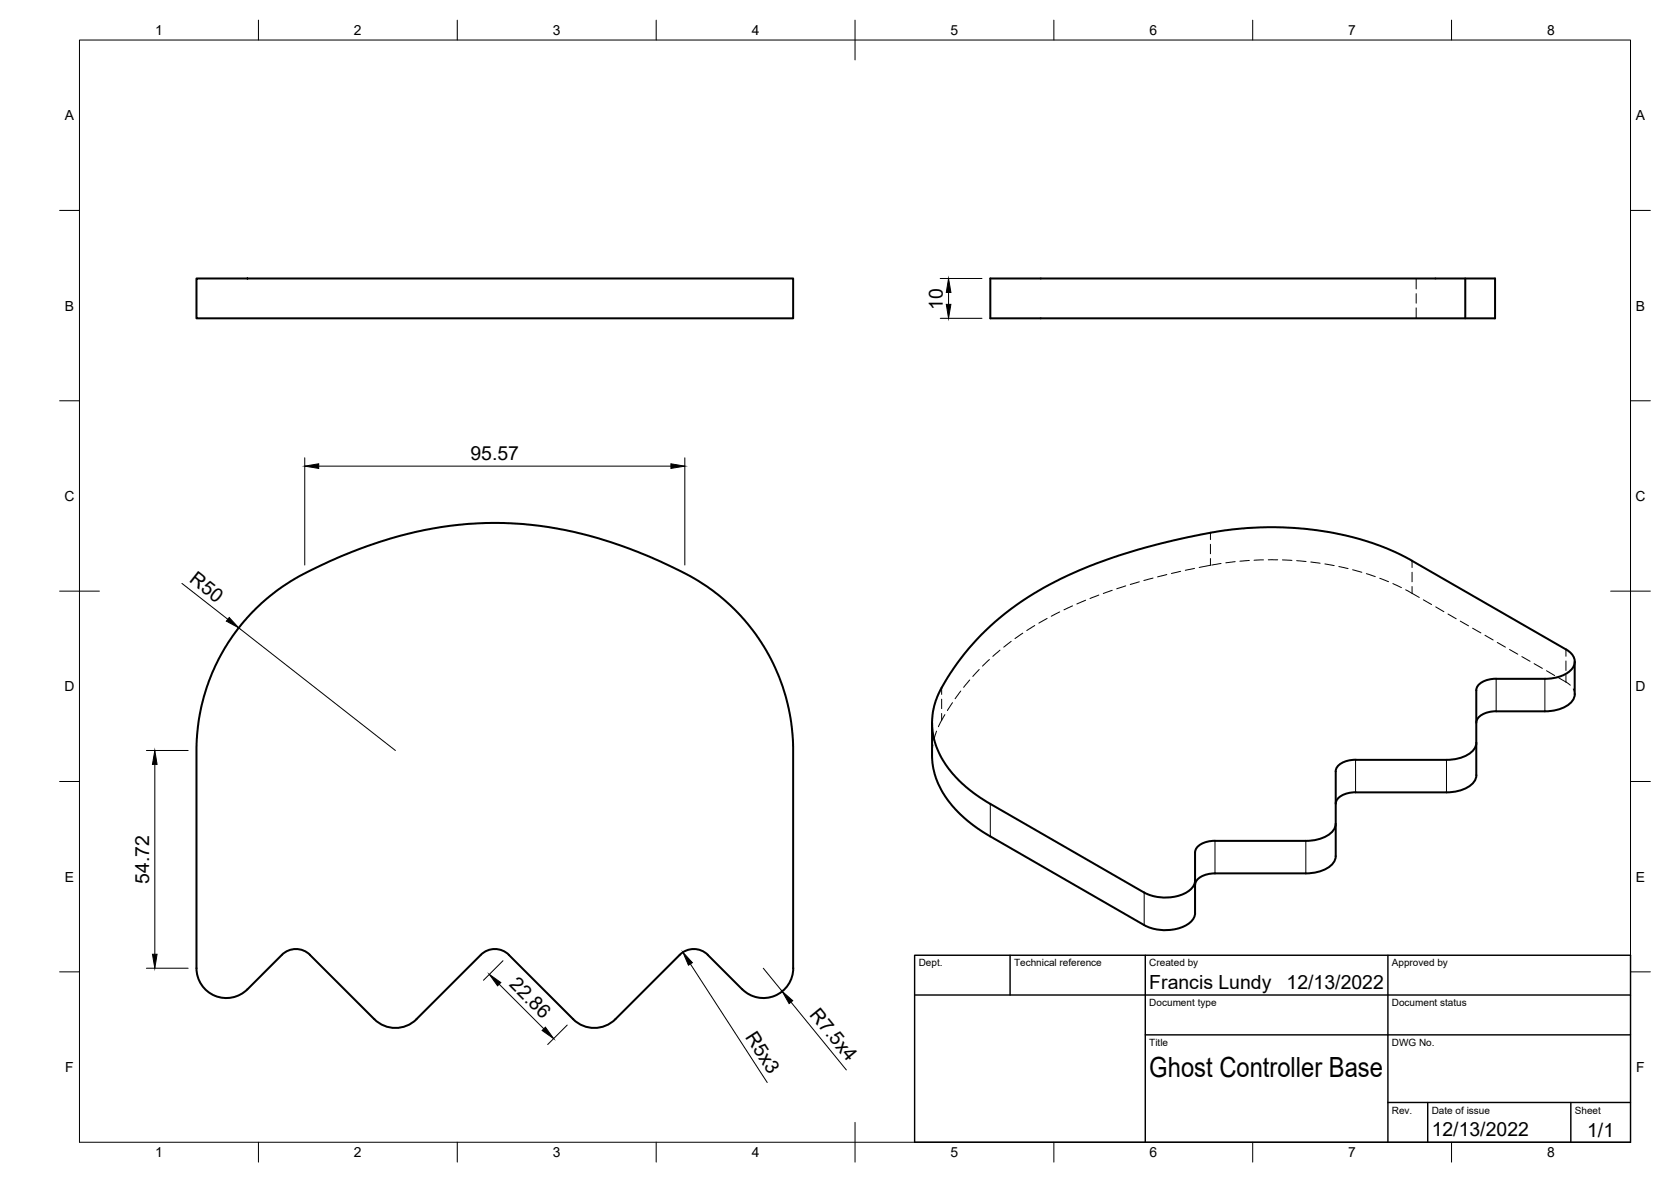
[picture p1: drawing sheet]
<svg xmlns="http://www.w3.org/2000/svg" width="420mm" height="297mm" viewBox="0 0 420 297" stroke-linecap="round" stroke-linejoin="round" font-family="sans-serif">
<!-- layer: Visible -->
<g fill="none" stroke="#000" stroke-width=".51">
<path d="M49.4 70h150v10h-150zM249 70h126.9v10h-126.9zM368.4 70v10M371.2 173.5v21.3a4.2 4.2 0 0 1-3.1 3.5 11.5 11.5 0 0 1-4.4 .8h-22.9M376.2 170.6h13.3a7.6 7.6 0 0 0 6.2-3.3 3.2 3.2 0 0 0-2-4.1l-39.2-22.6-3.6-1.8-6-2.4-5-1.5-5.6-1.2-5.4-.7-8.1-.5-8.5 .3-7.5 1-9.8 2-8.7 2.3-10.7 3.5-7.3 3.1-6.2 3.2-6.5 4.1-2.8 2.1-3.8 3.2-5.3 5.5-3.9 5.1-3.4 5.6-1.6 4.1-.3 2-.1 2.9 .3 2.5 .6 2.2 1.5 3.3 1.8 2.8 3.2 3.5 3.5 2.8 3.4 2.3 39 22.4a11.4 11.4 0 0 0 11.5-.7 3.2 3.2 0 0 0 1.3-2.4M376.2 178.7a5.3 5.3 0 0 0-4.9 2.3l-.1 .6M376.2 170.6a5.3 5.3 0 0 0-4.9 2.3l-.1 .6M395.9 166.3l.1 8.1a4.2 4.2 0 0 1-3.1 3.5 11.5 11.5 0 0 1-4.4 .9h-12.3M234.4 181.7v8.7l.2 2.3 .4 1.9 .9 2.4 1.3 2.4 2.1 2.9 2.2 2.3 3.3 2.8 2.9 2 40 23.1a11.4 11.4 0 0 0 11.5-.7 3.2 3.2 0 0 0 1.3-2.4v-15.2a3.4 3.4 0 0 1 3.1-2.7l1.9-.2M335.9 193.8v21.4a4.2 4.2 0 0 1-3.1 3.4 11.5 11.5 0 0 1-4.5 .9h-22.8a5.3 5.3 0 0 0-4.9 2.3l-.1 .6M340.9 199.1a5.3 5.3 0 0 0-4.9 2.3l-.1 .6M340.9 190.9a5.3 5.3 0 0 0-4.9 2.3l-.1 .6"/>
<path d="M371.2 186.6a4.2 4.2 0 0 1-3.1 3.5 11.5 11.5 0 0 1-4.4 .9h-22.9M335.9 207a4.2 4.2 0 0 1-3.1 3.5 11.5 11.5 0 0 1-4.5 .8h-22.8M70.9 240l-9.4 9.2a7.5 7.5 0 0 1-7.9 .9 7.5 7.5 0 0 1-4.2-6.8l.1-57.7 .4-3.8 .7-4.2 1.4-5 1.2-3.2 2.7-5.4 3.2-5.1 3.9-4.6 5-4.6 5.3-3.7 4.1-2.3 8.2-3.8 8.2-3.2a91.2 91.2 0 0 1 65.7 1.7l6.7 2.8 7.2 3.5 4.3 2.7 4.8 3.7 3.9 3.9 3.8 4.6 3.2 5.1 2.5 5.5 1.5 4.4 .9 3.4 .7 3.7 .4 4.7v56.9a7.5 7.5 0 0 1-4.6 6.9 7.5 7.5 0 0 1-8.2-1.6l-8.6-8.6M70.9 240a5 5 0 0 1 7.1 0M77.9 240l16.2 16.1M120.9 240l-16.2 16.1M120.9 240a5 5 0 0 1 7.1 0M128 240l16.1 16.1M170.9 240l-16.2 16.1M170.9 240a5 5 0 0 1 7.1 0M94.1 256.1a7.5 7.5 0 0 0 10.6 0M144.1 256.1a7.5 7.5 0 0 0 10.6 0"/>
</g>
<!-- layer: Hidden Narrow -->
<path d="M304.4 133.9v1.7M304.4 136.8v2.4M304.4 140.4v1.7M355 140.9v1.7M355 143.8v2.4M355 147.4v1.7M236.8 172.8v1.7M236.8 175.7v2.4M236.8 179.3v1.7M393.7 163.2v1.7M393.7 166.1v2.4M393.7 169.7v1.7" fill="none" stroke="#000" stroke-width=".25"/>
<!-- layer: Hidden -->
<g fill="none" stroke="#000" stroke-width=".25">
<path d="M356.1 70v2.6M356.1 73.8v2.4M356.1 77.4v2.6M257.2 159.1l-2 1.4M260.2 157.2l-2 1.3M263.3 155.4l-2.1 1.2M266.4 153.8l-2.1 1.1M269.7 152.3l-2.2 1M273 150.8l-2.2 1M276.3 149.5l-2.2 .9M279.7 148.3l-2.3 .8M283.1 147.2l-2.3 .8"/>
<path d="M286.5 146.2l-2.3 .7M289.9 145.3l-2.3 .6M293.4 144.4l-2.3 .6M296.9 143.6l-2.4 .5M300.4 142.8l-2.4 .5M304.4 142.1l-2.9 .5M307 141.6l-2.3 .4M310.6 141.1l-2.4 .3M314.1 140.9l-2.3 .1M317.7 140.7l-2.4 .1M318.9 140.7h2.4M322.5 140.7l2.3 .1"/>
<path d="M326 140.9l2.4 .2M329.6 141.2l2.3 .3M333.1 141.7l2.4 .4M336.6 142.4l2.4 .5M340.1 143.2l2.3 .6M343.6 144.2l2.2 .7M346.9 145.3l2.2 .9M350.2 146.6l2.2 1.1M353.4 148.2l3.5 1.9M357.9 150.7l2.1 1.2M361 152.5l2.1 1.2M364.1 154.3l2 1.2"/>
<path d="M367.2 156.1l2.1 1.2M370.3 157.9l2 1.2M373.4 159.6l2 1.2M237.6 179.6l-1.7 3M239.5 176.6l-1.3 2M241.6 173.7l-1.4 1.9M243.8 170.9l-1.5 1.8M246.2 168.2l-1.6 1.8M248.8 165.7l-1.7 1.7M251.4 163.4l-1.8 1.5M254.3 161.2l-1.9 1.4M376.5 161.4l2 1.2"/>
<path d="M379.6 163.2l2 1.2M382.7 165l2 1.2M385.7 166.8l2.1 1.2M388.9 168.6l2 1.2M391.9 170.4l2.9 1.8M395.6 173.1l.3 1.3M234.6 187.2l-.2 2.4M235.5 183.7l-.7 2.3"/>
</g>
<!-- layer: Visible Narrow -->
<path d="M376.2 170.6v8.2M388.5 170.6v8.2M340.8 191v8.1M363.7 191v8.1M249 202v8.2M305.5 211.3v8.2M328.3 211.3v8.2M287.7 224.3v8.2" fill="none" stroke="#000" stroke-width=".25"/>
<!-- layer: BORDER -->
<g fill="none" stroke="#000" stroke-width=".25">
<path d="M20 10.1h390v276.9h-390zM65 5.1v5M115 5.1v5M165 5.1v5M215 5.1v10M265 5.1v5M315 5.1v5M365 5.1v5M15 52.9h5M410 52.9h5M15 100.7h5M410 100.7h5"/>
<path d="M15 148.6h10M405 148.6h10M15 196.4h5M410 196.4h5M15 244.2h5M410 244.2h5M65 287v5M115 287v5M165 287v5M215 282.1v9.9M265 287v5M315 287v5"/>
<path d="M365 287v5"/>
</g>
<!-- layer: TITLEBLOCK -->
<path d="M230 240.1h180v46.9h-180zM230 250h180M254 240.1v9.9M288 240.1v46.9M349 240.1v46.9M288 260.1h122M349 277.1h61M359 277.1v9.9M395 277.1v9.9" fill="none" stroke="#000" stroke-width=".36"/>
<!-- layer: FD_Dimensions -->
<g fill="none" stroke="#000" stroke-width=".25">
<path d="M236.4 80h10.5M236.4 70h10.5M238.5 73.5v3M76.6 115v27M80.1 117.1h88.6M172.2 115v27M45.7 146.6l11.6 9M60 157.8l39.4 30.8M36.8 188.6h10.5M38.9 192.1v47.7M36.8 243.3h10.5M125.5 247.3l11.2 11.2"/>
<path d="M126.5 241.4l-4.9 4.9M142.6 257.6l-4.9 4.9M173.6 242.2l19.3 29.8M191.9 243.3l4.8 5.8M198.9 251.8l13.9 17.1"/>
</g>
<path d="M237.9 76.5h1.2l-.6 3.5zM238.5 70l.6 3.5h-1.2zM76.6 117.1l3.5-.5v1.1zM168.7 116.6l3.5 .5-3.5 .6zM57.6 155.2l2.4 2.6-3.1-1.7zM38.9 188.6l.6 3.5h-1.2zM38.3 239.8h1.2l-.6 3.5zM123 244.9l2.9 2-.8 .8zM136.3 259l.8-.9 2.1 2.9zM171.7 239.3l2.4 2.6-1 .7zM196.7 249.1l2.6 2.4-.9 .7z" fill="#000" stroke="#000" stroke-width=".25"/>
<text font-size="7" x="289" y="270.6">Ghost Controller Base</text>
<g font-size="4.9">
<text x="237" y="77.9" transform="rotate(-90 237 77.9)">10</text>
<text x="118.3" y="115.7">95.57</text>
<text x="47.4" y="146.1" transform="rotate(38 47.4 146.1)">R50</text>
<text x="37.5" y="222" transform="rotate(-90 37.5 222)">54.72</text>
<text x="127.9" y="247.6" transform="rotate(45 127.9 247.6)">22.86</text>
<text x="289" y="248.5">Francis Lundy</text>
<text x="323.5" y="248.5">12/13/2022</text>
<text x="203.4" y="255.1" transform="rotate(51 203.4 255.1)">R7.5x4</text>
<text x="187.3" y="260.7" transform="rotate(57 187.3 260.7)">R5x3</text>
<text x="360" y="285.5">12/13/2022</text>
<text x="399.1" y="285.7">1/1</text>
</g>
<g font-size="3.5">
<text x="39" y="8.8">1</text>
<text x="89" y="8.8">2</text>
<text x="139" y="8.8">3</text>
<text x="189" y="8.8">4</text>
<text x="239" y="8.8">5</text>
<text x="289" y="8.8">6</text>
<text x="339" y="8.8">7</text>
<text x="389" y="8.8">8</text>
<text x="16.3" y="30.2">A</text>
<text x="411.3" y="30.2">A</text>
<text x="16.3" y="78">B</text>
<text x="411.3" y="78">B</text>
<text x="16.2" y="125.9">C</text>
<text x="411.2" y="125.9">C</text>
<text x="16.2" y="173.7">D</text>
<text x="411.2" y="173.7">D</text>
<text x="16.3" y="221.6">E</text>
<text x="411.3" y="221.6">E</text>
<text x="16.4" y="269.4">F</text>
<text x="411.4" y="269.4">F</text>
<text x="39" y="290.8">1</text>
<text x="89" y="290.8">2</text>
<text x="139" y="290.8">3</text>
<text x="189" y="290.8">4</text>
<text x="239" y="290.8">5</text>
<text x="289" y="290.8">6</text>
<text x="339" y="290.8">7</text>
<text x="389" y="290.8">8</text>
</g>
<g font-size="2.5">
<text x="231" y="242.9">Dept.</text>
<text x="255" y="242.9">Technical reference</text>
<text x="289" y="242.9">Created by</text>
<text x="350" y="242.9">Approved by</text>
<text x="289" y="252.8">Document type</text>
<text x="350" y="252.8">Document status</text>
<text x="289" y="262.9">Title</text>
<text x="350" y="262.9">DWG No.</text>
<text x="350" y="279.9">Rev.</text>
<text x="360" y="279.9">Date of issue</text>
<text x="396" y="279.9">Sheet</text>
</g>
</svg>
